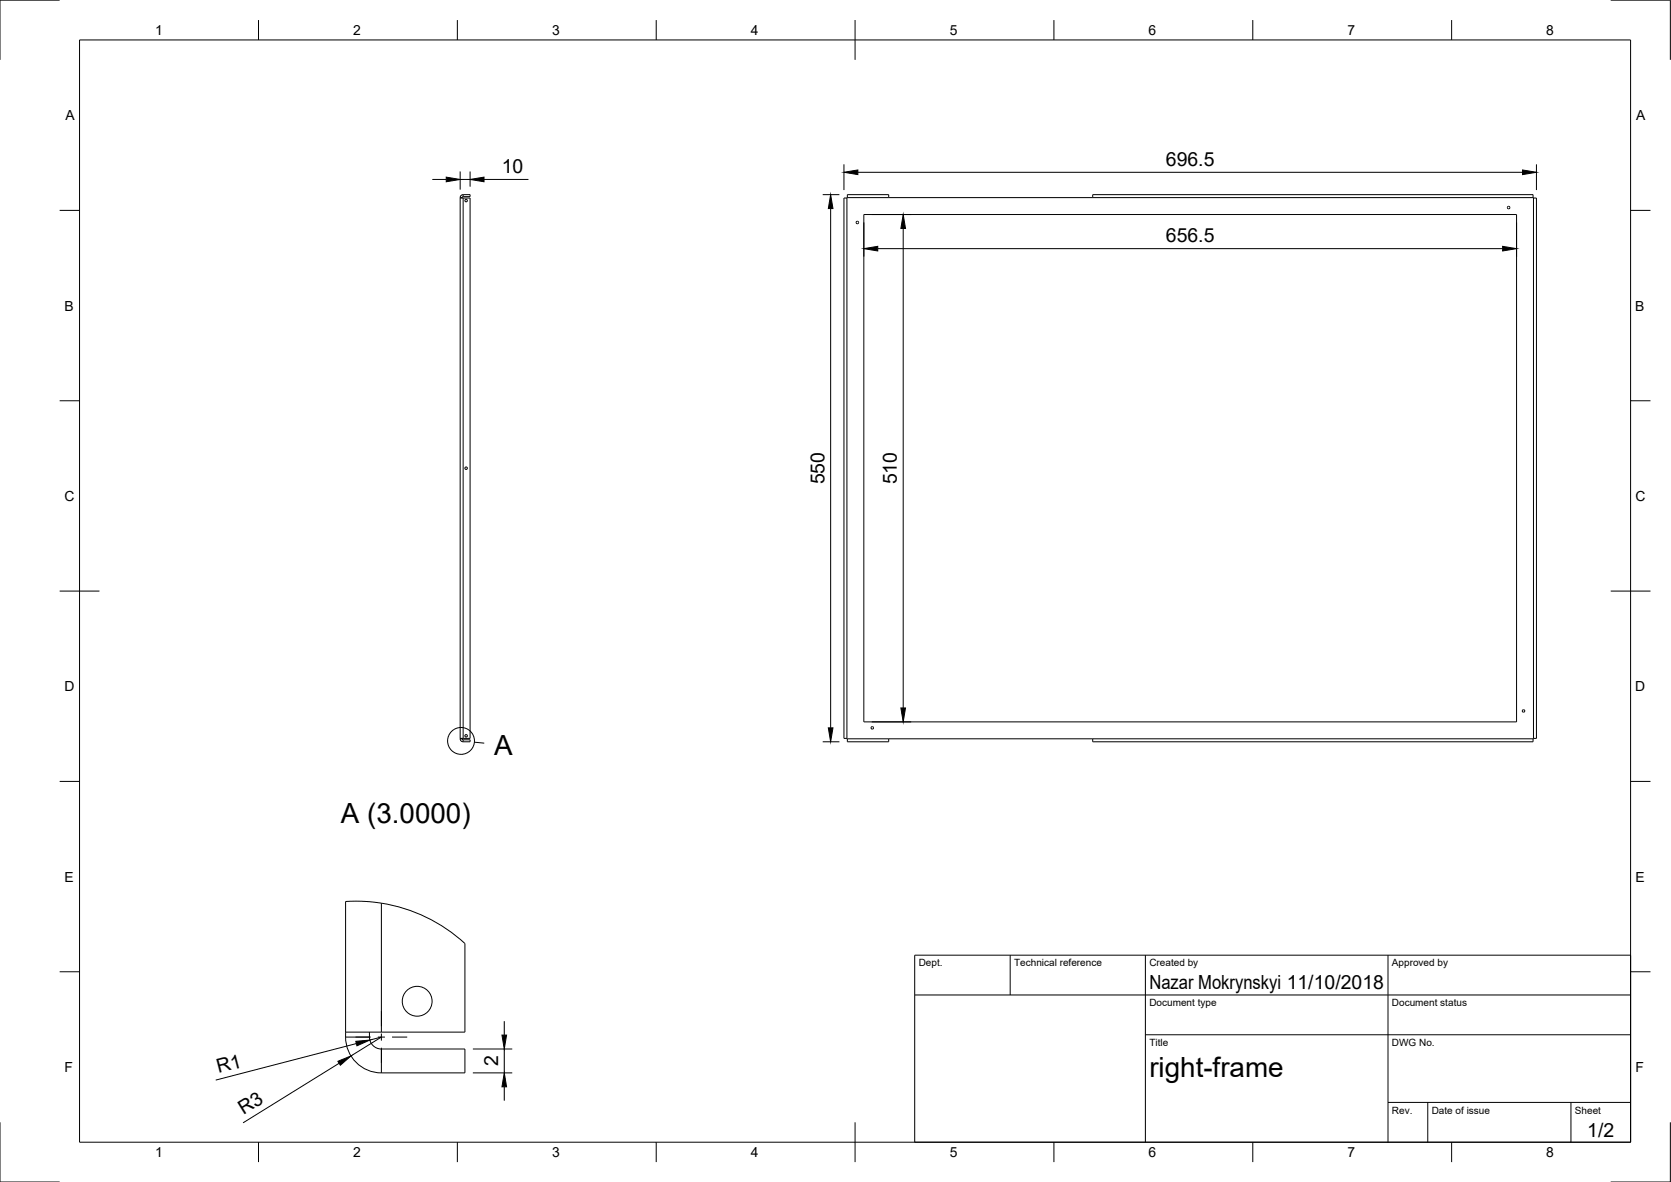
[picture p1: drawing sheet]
<svg xmlns="http://www.w3.org/2000/svg" width="420mm" height="297mm" viewBox="0 0 420 297" stroke-linecap="round" stroke-linejoin="round" font-family="sans-serif">
<!-- layer: Visible -->
<g fill="none" stroke="#000" stroke-width=".25">
<path d="M115.7 49.8h2.5v135.8h-2.5M115.7 49.7h.5M115.7 49.7v136M116.2 49.7v.1M116.2 49.7l.3-.3h1.7v-.5h-1.7a.75 .75 0 0 0-.8 .8M212.2 49.8h.4a.53 .53 0 0 0 .5-.8l10.4-.1v.8h51.3v-.8h110.7v.4a.53 .53 0 0 0 .7 .5l.1 135.8h-.4a.53 .53 0 0 0-.4 .7l-110.7 .1v-.7h-51.3v.7h-10.4v-.4a.53 .53 0 0 0-.8-.4zM217.2 53.9h164.1v127.5h-164.1zM115.7 185.7a.75 .75 0 0 0 .8 .7h1.7v-.5h-1.7l-.3-.2M115.7 185.7h.5M116.2 185.6v.1M86.9 259.4h30v-22.3a40.5 40.5 0 0 0-23.8-10.5h-6.2v34M92.9 259.4v1.2"/>
<path d="M86.9 260.6a9 9 0 0 0 9 9h21v-6h-21a3 3 0 0 1-3-3M86.9 260.6h6"/>
<circle cx="117.2" cy="50.4" r=".31"/>
<circle cx="215.6" cy="55.9" r=".31"/>
<circle cx="379.3" cy="52.2" r=".31"/>
<circle cx="117.2" cy="117.7" r=".31"/>
<circle cx="383.1" cy="178.7" r=".31"/>
<circle cx="117.2" cy="184.9" r=".31"/>
<circle cx="219.3" cy="182.9" r=".31"/>
<circle cx="104.9" cy="251.6" r="3.8"/>
</g>
<!-- layer: Visible Narrow -->
<path d="M116.5 48.9v.5M116.5 49.8v135.8M213 49.8v135.8M213.1 49.7h10.4M274.8 49.7h110.7M385.6 49.8v135.8M116.5 185.9v.5M213.1 185.7h10.4M274.8 185.7h110.7M95.9 227v32.4M95.9 263.6v6" fill="none" stroke="#000" stroke-width=".25"/>
<!-- layer: Border -->
<g fill="none" stroke="#000" stroke-width=".25">
<path d="M15 0h-15v15M20 10h390v277h-390zM65 5v5M115 5v5M165 5v5M215 5v10M265 5v5M315 5v5M365 5v5M405 0h15v15M15 52.9h5M410 52.9h5"/>
<path d="M15 100.7h5M410 100.7h5M15 148.5h10M405 148.5h10M15 196.4h5M410 196.4h5M15 244.2h5M410 244.2h5M0 282v15h15M65 287v5M115 287v5M165 287v5"/>
<path d="M215 282v10M265 287v5M315 287v5M365 287v5M420 282v15h-15"/>
</g>
<!-- layer: TitleBlock -->
<path d="M230 240h180v47h-180zM230 250h180M254 240v10M288 240v47M349 240v47M288 260h122M349 277h61M359 277v10M395 277v10" fill="none" stroke="#000" stroke-width=".25"/>
<!-- layer: Dimensions -->
<g fill="none" stroke="#000" stroke-width=".25">
<path d="M108.7 45.1h3.5M115.7 43.1v4.6M115.7 45.1h2.5M118.2 43.1v3.8M121.7 45.1h11.2M206.9 48.9h4.2M208.9 52.4v130.5M212.2 41.3v6.5M215.7 43.3h167.1M217.2 55.9v8.6M219.2 53.9h9.9M227.1 57.4v120.5"/>
<path d="M381.3 55.9v8.6M386.3 41.3v6.5M220.7 62.5h157.1M206.9 186.4h4.2M219.2 181.4h9.9M126.8 256.6v3.5M85.3 267.2l-24.2 15M89.6 262.3l-35.4 9.1M93 261.4l2.9-.8-7.7 4.8M118.9 263.6h9.9M118.9 269.6h9.9M126.8 263.6v6"/>
<path d="M126.8 273.1v3.5"/>
</g>
<g fill="#000" stroke="#000" stroke-width=".25">
<path d="M112.2 44.5l3.5 .6-3.5 .6zM118.2 45.1l3.5-.6v1.2zM208.9 48.9l.5 3.5h-1.1zM212.2 43.3l3.5-.6v1.2zM227.1 53.9l.6 3.5h-1.2zM382.8 42.7l3.5 .6-3.5 .6zM217.2 62.5l3.5-.6v1.2zM377.8 61.9l3.5 .6-3.5 .6zM226.5 177.9h1.2l-.6 3.5zM208.3 182.9h1.1l-.5 3.5zM85 266.7l3.2-1.3-2.6 2.3zM89.5 261.7l3.5-.3-3.2 1.4z"/>
<path d="M126.2 260.1h1.2l-.6 3.5zM126.8 269.6l.6 3.5h-1.2z"/>
</g>
<!-- layer: Annotations -->
<g fill="none" stroke="#000" stroke-width=".25">
<path d="M119.3 186.5l2.5 .3"/>
<circle cx="115.9" cy="186.2" r="3.4"/>
</g>
<!-- layer: Center Lines -->
<path d="M95.9 254.1v3.8M95.9 259.7v1.8M89.4 260.6h3.8M95 260.6h1.8M95.9 263.3v3.8M98.6 260.6h3.8" fill="none" stroke="#000" stroke-width=".25"/>
<g font-size="7">
<text x="124.3" y="189.7">A</text>
<text x="85.7" y="206.7">A (3.0000)</text>
<text x="289" y="270.5">right-frame</text>
</g>
<g font-size="4.9">
<text x="293.2" y="41.7">696.5</text>
<text x="126.2" y="43.5">10</text>
<text x="293.2" y="60.9">656.5</text>
<text x="207.3" y="121.7" transform="rotate(-90 207.3 121.7)">550</text>
<text x="225.5" y="121.7" transform="rotate(-90 225.5 121.7)">510</text>
<text x="289" y="248.5">Nazar Mokrynskyi 11/10/2018</text>
<text x="55" y="269.7" transform="rotate(-15 55 269.7)">R1</text>
<text x="125.3" y="267.9" transform="rotate(-90 125.3 267.9)">2</text>
<text x="61.2" y="280.3" transform="rotate(-32 61.2 280.3)">R3</text>
<text x="399.1" y="285.7">1/2</text>
</g>
<g font-size="3.5">
<text x="39" y="8.8">1</text>
<text x="88.8" y="8.8">2</text>
<text x="138.8" y="8.8">3</text>
<text x="188.7" y="8.8">4</text>
<text x="238.8" y="8.8">5</text>
<text x="288.7" y="8.8">6</text>
<text x="338.8" y="8.8">7</text>
<text x="388.8" y="8.8">8</text>
<text x="16.4" y="30.2">A</text>
<text x="411.4" y="30.2">A</text>
<text x="16.2" y="78">B</text>
<text x="411.2" y="78">B</text>
<text x="16.2" y="125.9">C</text>
<text x="411.2" y="125.9">C</text>
<text x="16.2" y="173.7">D</text>
<text x="411.2" y="173.7">D</text>
<text x="16.2" y="221.5">E</text>
<text x="411.2" y="221.5">E</text>
<text x="16.2" y="269.4">F</text>
<text x="411.2" y="269.4">F</text>
<text x="39" y="290.8">1</text>
<text x="88.8" y="290.8">2</text>
<text x="138.8" y="290.8">3</text>
<text x="188.7" y="290.8">4</text>
<text x="238.8" y="290.8">5</text>
<text x="288.7" y="290.8">6</text>
<text x="338.8" y="290.8">7</text>
<text x="388.8" y="290.8">8</text>
</g>
<g font-size="2.5">
<text x="231" y="242.8">Dept.</text>
<text x="255" y="242.8">Technical reference</text>
<text x="289" y="242.8">Created by</text>
<text x="350" y="242.8">Approved by</text>
<text x="289" y="252.8">Document type</text>
<text x="350" y="252.8">Document status</text>
<text x="289" y="262.8">Title</text>
<text x="350" y="262.8">DWG No.</text>
<text x="350" y="279.8">Rev.</text>
<text x="360" y="279.8">Date of issue</text>
<text x="396" y="279.8">Sheet</text>
</g>
</svg>
